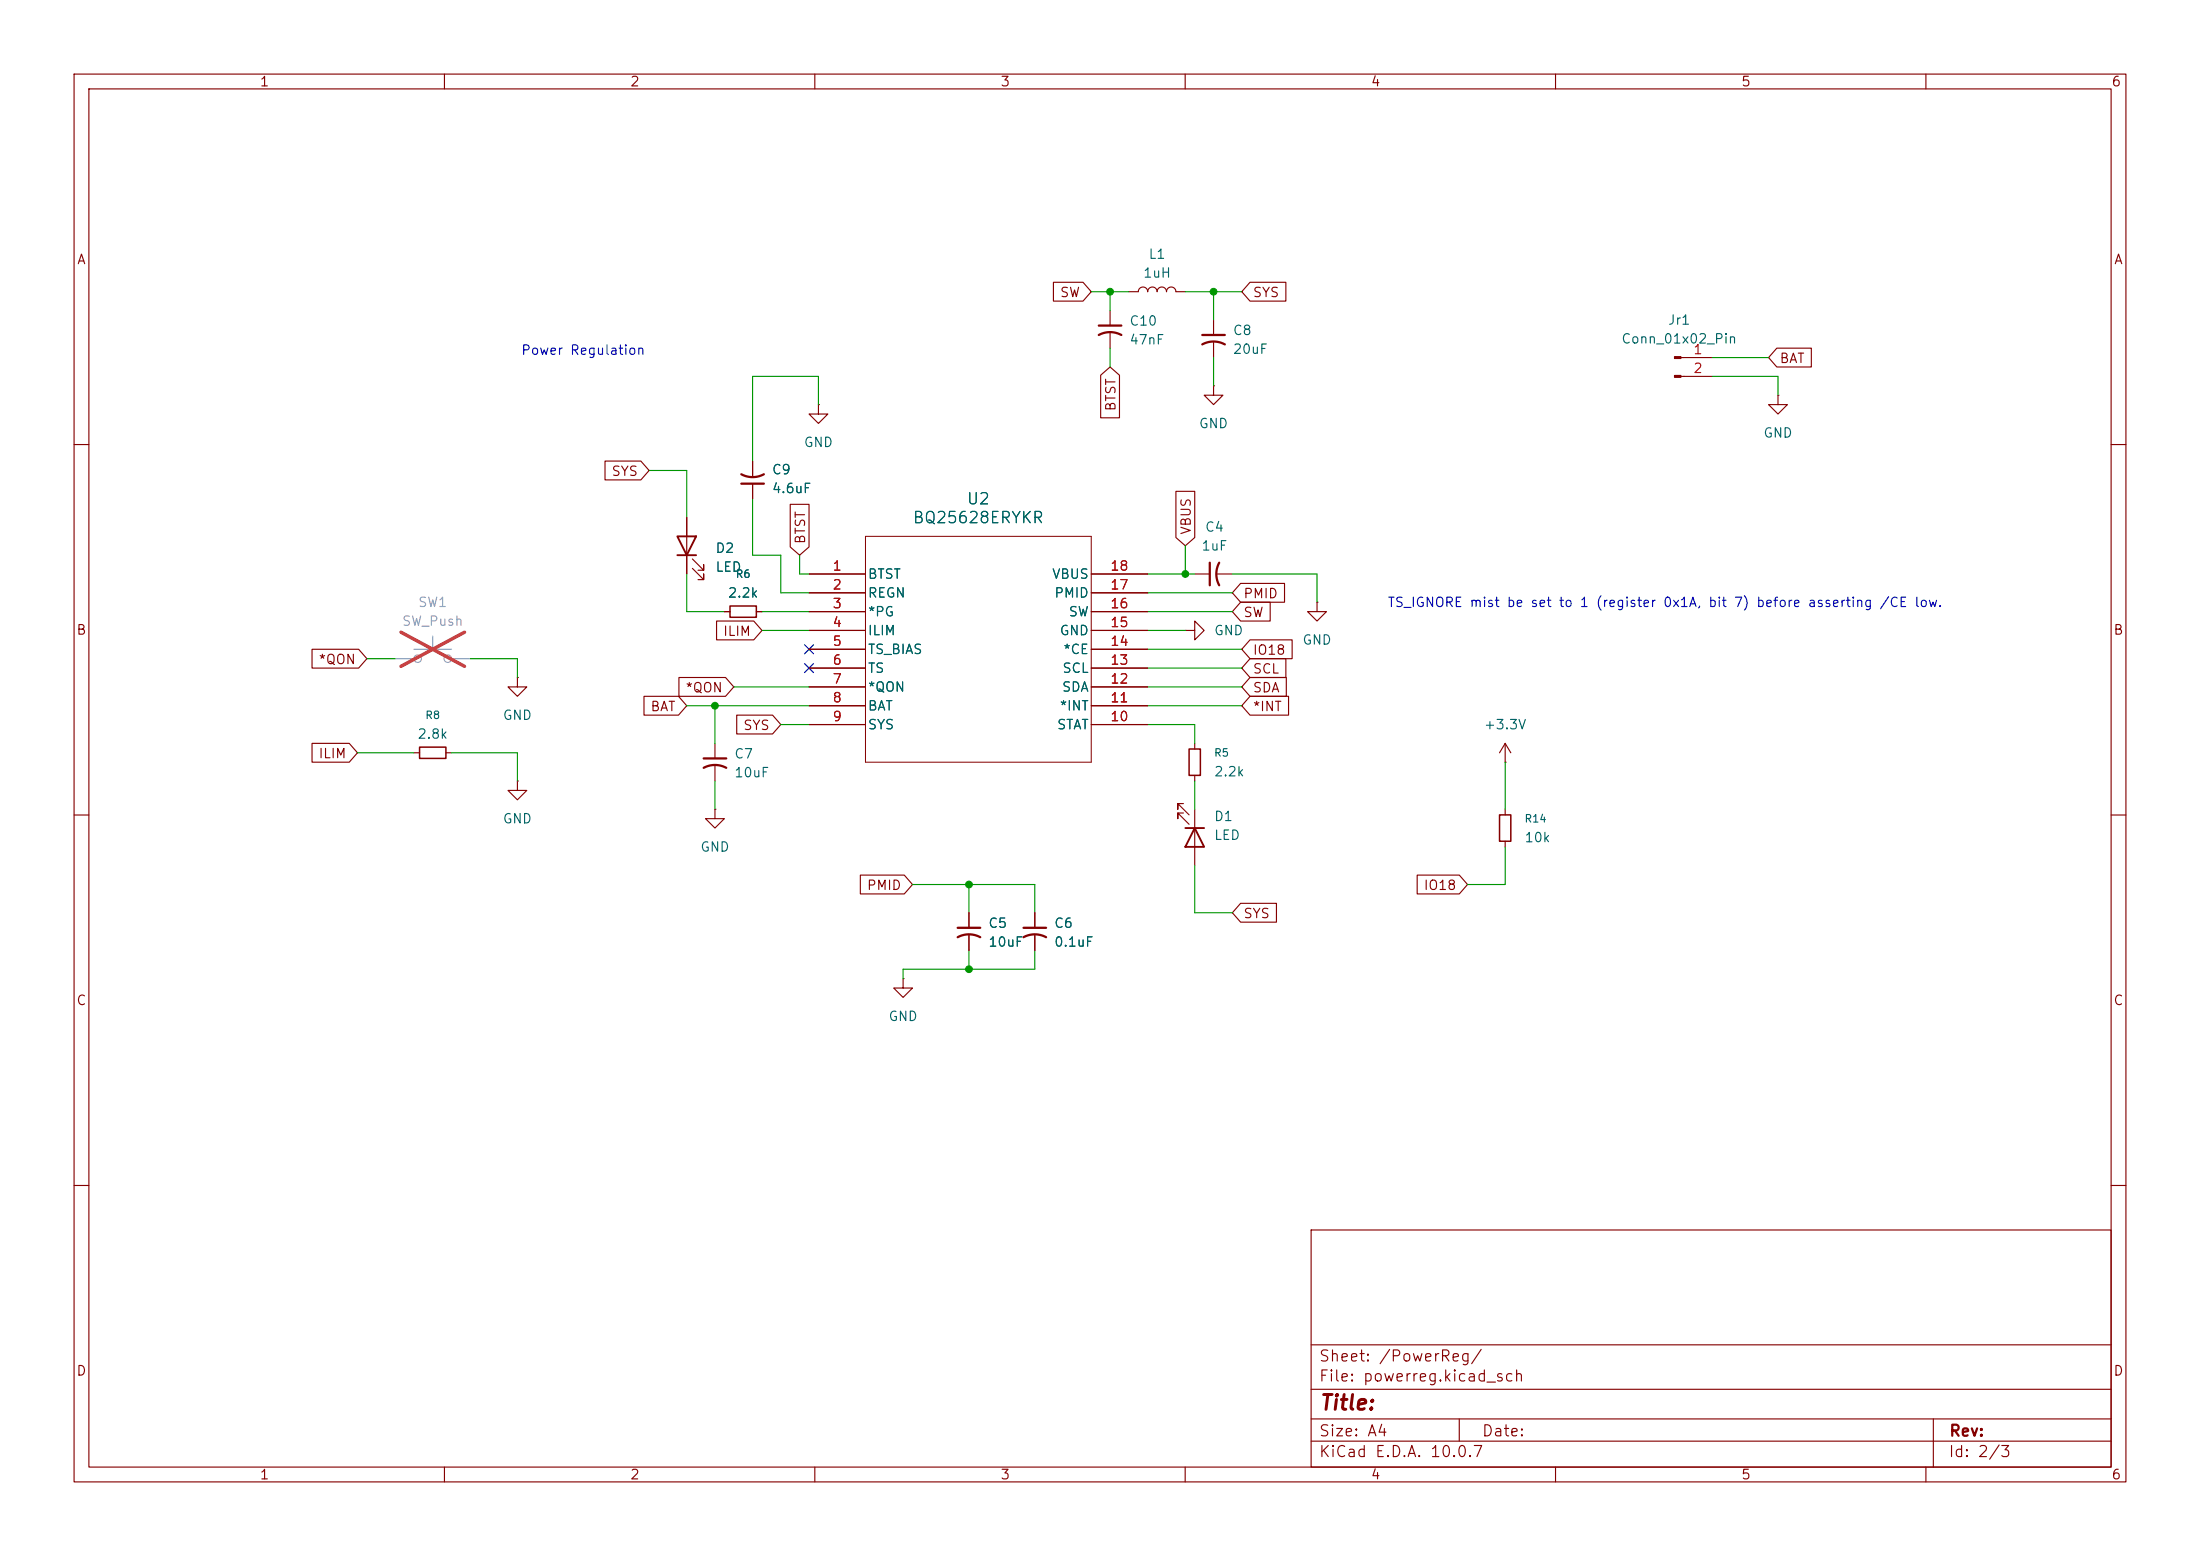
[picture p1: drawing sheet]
<svg xmlns="http://www.w3.org/2000/svg" width="297mm" height="210mm" viewBox="0 0 297 210" stroke-linecap="round" stroke-linejoin="round" font-family="sans-serif">
<g fill="none" stroke="#840000" stroke-width=".15">
<path d="M10 10h277v190h-277zM12 12h273v186h-273zM60 10v2M110 10v2M160 10v2M210 10v2M260 10v2M142.2 38.1h4l1.1 1.3-1.1 1.2h-4zM152.4 39.4h1.3a.64 .64 0 0 1 .6-.7 .64 .64 0 0 1 .6 .7 .64 .64 0 0 1 .7-.7 .64 .64 0 0 1 .6 .7 .64 .64 0 0 1 .6-.7 .64 .64 0 0 1 .7 .7 .64 .64 0 0 1 .6-.7 .64 .64 0 0 1 .6 .7h1.3M168.8 38.1h4.8v2.5h-4.8l-1.2-1.2zM110.5 54.6v1.3h1.3l-1.3 1.3-1.3-1.3h1.3M110.5 54.6h.1"/>
<path d="M148.6 50.6l1.3-1.1 1.2 1.1v5.8h-2.5zM149.9 41.9v2M149.9 45v2M163.8 52.1v1.2h1.3l-1.3 1.3-1.2-1.3h1.2M163.8 52.1h.1M163.8 43.2v2M163.8 46.2v2.1M226.9 48.3h4.2M226.9 50.8h4.2M239.9 47h4.6v2.5h-4.6l-1.1-1.2zM240 53.3v1.3h1.3l-1.3 1.3-1.2-1.3h1.2M240 53.3h.1"/>
<path d="M10 60h2M81.7 62.2h4.8l1.1 1.3-1.1 1.3h-4.8zM92.7 69.9v7.6M93.5 76.7l1.5 1.5v-.7v.7h-.8M93.5 75.4l1.5 1.6v-.8v.8h-.8M101.6 62.2v2.1M101.6 65.3v2M106.7 68.1h2.5v5.7l-1.3 1.1-1.2-1.1zM109.2 77.5h7.6M147.3 77.5h7.6M158.7 66.3h2.6v6.2l-1.3 1.2-1.3-1.2zM161.3 77.5h2"/>
<path d="M164.3 77.5h2.1M167.5 78.7h5.9v2.6h-5.9l-1.1-1.3zM285 60h2M42.1 87.6h6.3l1.1 1.3-1.1 1.3h-6.3zM69.8 91.4v1.3h1.3l-1.3 1.3-1.2-1.3h1.2M69.8 91.4h.1M86.9 94h4.7l1.1 1.3-1.1 1.2h-4.7zM91.7 91.4h6.2l1.2 1.3-1.2 1.3h-6.2zM96.7 83.8h5.1l1.1 1.3-1.1 1.3h-5.1zM97.8 82.6h.8M99.5 96.5h4.8l1.1 1.3-1.1 1.3h-4.8zM102.1 82.6h.8"/>
<path d="M109.2 82.6h7.6M109.2 80h7.6M109.2 85.1h7.6M109.2 87.6h7.6M109.2 90.2h7.6M109.2 92.7h7.6M109.2 95.3h7.6M109.2 97.8h7.6M147.3 82.6h7.6M147.3 80h7.6M147.3 85.1h7.6M147.3 87.6h7.6"/>
<path d="M147.3 90.2h7.6M147.3 92.7h7.6M147.3 95.3h7.6M147.3 97.8h7.6M160 85.1h1.3v-1.3l1.3 1.3-1.3 1.3v-1.3M160 85.1h.1M167.5 81.3h4v2.5h-4l-1.1-1.2zM168.8 86.4h5.6v2.5h-5.6l-1.2-1.3zM168.8 88.9h4.8v2.5h-4.8l-1.2-1.2zM168.8 94h5.2v2.5h-5.2l-1.2-1.2zM168.8 91.4h4.9v2.6h-4.9l-1.2-1.3zM177.8 81.3v1.3h1.3l-1.3 1.2-1.3-1.2h1.3"/>
<path d="M177.8 81.3h.1M10 110h2M42.1 100.3h5l1.2 1.3-1.2 1.3h-5zM55.9 101.6h.7M60.2 101.6h.8M69.8 105.4v1.3h1.3l-1.3 1.3-1.2-1.3h1.2M69.8 105.4h.1M96.5 109.2v1.3h1.3l-1.3 1.3-1.3-1.3h1.3M96.5 109.2h.1M96.5 100.3v2.1M96.5 103.4v2M116.1 118.1h6l1.1 1.3-1.1 1.3h-6z"/>
<path d="M159.8 108.5h-.8v.7v-.7l1.5 1.5M159.8 109.7h-.8v.8v-.8l1.5 1.6M161.3 100.3v.8M161.3 104.6v.8M161.3 109.2v7.6M191.3 118.1h5.7l1.1 1.3-1.1 1.3h-5.7zM203.2 102.9h.1M203.2 100.3l-.8 1.3M203.2 100.3l.8 1.3M203.2 100.3v2.6M203.2 109.2v.8M203.2 113.5v.8"/>
<path d="M285 110h2M121.9 132.1v1.3h1.3l-1.3 1.2-1.3-1.2h1.3M121.9 132.1h.1M130.8 123.2v2M130.8 126.2v2.1M139.7 123.2v2M139.7 126.2v2.1M167.5 121.9h4.8v2.6h-4.8l-1.1-1.3zM10 160h2M177 166h108v32h-108zM285 160h2M60 198v2"/>
<path d="M110 198v2M160 198v2M177 194.5h108M177 191.5h108M177 187.5h108M177 181.5h108M197 191.5v3M210 198v2M260 198v2M261 191.5v6.5"/>
</g>
<g fill="none" stroke="#840000" stroke-width=".3">
<path d="M148.3 45.2a3.2 3.2 0 0 1 3.1 0M148.3 43.9h3.1M162.3 46.5a3.2 3.2 0 0 1 3.1 0M162.3 45.2h3.1M100.1 64a3.2 3.2 0 0 0 3 0M100.1 65.3h3M163.3 75.9v3.1M164.6 75.9a3.2 3.2 0 0 0 0 3.1M95 103.6a3.2 3.2 0 0 1 3 0M95 102.4h3M129.3 126.5a3.2 3.2 0 0 1 3 0M129.3 125.2h3"/>
<path d="M138.2 126.5a3.2 3.2 0 0 1 3 0M138.2 125.2h3"/>
</g>
<g fill="#840000" stroke="#840000" stroke-width=".15">
<path d="M226.1 48.1h.8v.3h-.8z"/>
<path d="M226.1 50.7h.8v.2h-.8z"/>
</g>
<path d="M98.6 81.8h3.5v1.5h-3.5zM56.6 100.8h3.6v1.6h-3.6zM160.5 101.1h1.6v3.5h-1.6zM202.4 110h1.6v3.5h-1.6z" fill="none" stroke="#840000" stroke-width=".2"/>
<path d="M91.4 72.4h2.6l-1.3 2.5zM91.4 74.9h2.6M160 111.8h2.6M161.3 111.8l1.3 2.5h-2.6z" fill="none" stroke="#840000" stroke-width=".25"/>
<g fill="none" stroke="#a1a1a1" stroke-width=".15">
<path d="M53.3 88.9h2.6M55.9 87.6h5.1M58.4 85.9v1.7M61 88.9h2.5"/>
<circle cx="56.4" cy="88.9" r=".51"/>
<circle cx="60.5" cy="88.9" r=".51"/>
</g>
<path d="M54.1 85.3l8.6 4.6M62.7 85.3l-8.6 4.6" fill="none" stroke="#e12e31" stroke-width=".46"/>
<path d="M116.8 72.4h30.5v30.5h-30.5z" fill="none" stroke="#840000" stroke-width=".14"/>
<g fill="none" stroke="#009600" stroke-width=".15">
<path d="M147.3 39.4h5.1M149.9 39.4v2.5M160 39.4h7.6M163.8 39.4v3.8M110.5 54.6v-3.8h-8.9v11.4M149.9 47v2.5M163.8 48.3v3.8M231.1 50.8h8.9v2.5M231.1 48.3h7.7M87.6 63.5h5.1v6.4M92.7 77.5v5.1h5.1M101.6 67.3v7.6h3.8v5.1h3.8"/>
<path d="M107.9 74.9v2.6h1.3M154.9 77.5h6.4M160 73.7v3.8M166.4 77.5h11.4v3.8M49.5 88.9h3.8M63.5 88.9h6.3v2.5M92.7 95.3h16.5M96.5 95.3v5M99.1 92.7h10.1M102.9 82.6h6.3M102.9 85.1h6.3M105.4 97.8h3.8"/>
<path d="M154.9 95.3h12.7M154.9 92.7h12.7M154.9 87.6h12.7M154.9 82.6h11.5M154.9 97.8h6.4v2.5M154.9 80h11.5M154.9 85.1h5.1M154.9 90.2h12.7M48.3 101.6h7.6M61 101.6h8.8v3.8M96.5 105.4v3.8M123.2 119.4h16.5v3.8"/>
<path d="M130.8 119.4v3.8M161.3 105.4v3.8M161.3 116.8v6.4h5.1M203.2 114.3v5.1h-5.1M203.2 102.9v6.3M130.8 128.3v2.5M139.7 128.3v2.5h-17.8v1.3"/>
</g>
<path d="M108.6 89.6l1.2 1.2M108.6 87l1.2 1.2M109.8 89.6l-1.2 1.2M109.8 87l-1.2 1.2" fill="none" stroke="#000084" stroke-width=".15"/>
<g fill="#009600" stroke="#009600" stroke-width=".14">
<circle cx="130.8" cy="119.4" r=".46"/>
<circle cx="130.8" cy="130.8" r=".46"/>
<circle cx="163.8" cy="39.4" r=".46"/>
<circle cx="149.9" cy="39.4" r=".46"/>
<circle cx="160" cy="77.5" r=".46"/>
<circle cx="96.5" cy="95.3" r=".46"/>
</g>
<text font-size="2" fill="#840000" x="178" y="190.8">Title:</text>
<g font-size="1.5" fill="#006464">
<text x="123.1" y="71">BQ25628ERYKR</text>
<text x="130.4" y="68.5">U2</text>
</g>
<g font-size="1.5" fill="#840000">
<text x="178" y="184.1">Sheet: /PowerReg/</text>
<text x="178" y="186.8">File: powerreg.kicad_sch</text>
<text x="178" y="197">KiCad E.D.A. 10.0.7</text>
<text x="178" y="194.2">Size: A4</text>
<text x="200" y="194.2">Date:</text>
<text x="263" y="197">Id: 2/3</text>
<text x="263" y="194.2">Rev:</text>
</g>
<g font-size="1.3" fill="#840000">
<text x="35" y="12">1</text>
<text x="85" y="12">2</text>
<text x="135" y="12">3</text>
<text x="185" y="12">4</text>
<text x="235" y="12">5</text>
<text x="285" y="12">6</text>
<text x="10.3" y="36">A</text>
<text x="285.3" y="36">A</text>
<text x="143" y="40.4">SW</text>
<text x="169" y="40.4">SYS</text>
<text x="240.2" y="49.3">BAT</text>
<text x="150.9" y="55.6" transform="rotate(-90 150.9 55.6)">BTST</text>
<text x="82.5" y="64.6">SYS</text>
<text x="109" y="73.5" transform="rotate(-90 109 73.5)">BTST</text>
<text x="161.1" y="72.3" transform="rotate(-90 161.1 72.3)">VBUS</text>
<text x="167.8" y="83.6">SW</text>
<text x="167.8" y="81.1">PMID</text>
<text x="10.2" y="86">B</text>
<text x="42.9" y="90">*QON</text>
<text x="97.5" y="86.1">ILIM</text>
<text x="169" y="88.7">IO18</text>
<text x="285.2" y="86">B</text>
<text x="92.4" y="93.8">*QON</text>
<text x="169" y="91.2">SCL</text>
<text x="169" y="93.8">SDA</text>
<text x="87.7" y="96.3">BAT</text>
<text x="100.2" y="98.8">SYS</text>
<text x="169" y="96.3">*INT</text>
<text x="42.9" y="102.7">ILIM</text>
<text x="116.9" y="120.4">PMID</text>
<text x="167.8" y="124.2">SYS</text>
<text x="192.1" y="120.4">IO18</text>
<text x="10.2" y="136">C</text>
<text x="285.2" y="136">C</text>
<text x="10.2" y="186">D</text>
<text x="285.2" y="186">D</text>
<text x="35" y="200">1</text>
<text x="85" y="200">2</text>
<text x="135" y="200">3</text>
<text x="185" y="200">4</text>
<text x="235" y="200">5</text>
<text x="285" y="200">6</text>
</g>
<g font-size="1.3" fill="#006464">
<text x="155" y="35.3">L1</text>
<text x="154.2" y="37.8">1uH</text>
<text x="152.4" y="44.3">C10</text>
<text x="152.4" y="46.8">47nF</text>
<text x="166.4" y="45.5">C8</text>
<text x="218.8" y="46.7">Conn_01x02_Pin</text>
<text x="225.1" y="44.1">Jr1</text>
<text x="166.4" y="48.1">20uF</text>
<text x="161.8" y="58.1">GND</text>
<text x="238" y="59.4">GND</text>
<text x="104.1" y="64.3">C9</text>
<text x="108.4" y="60.7">GND</text>
<text x="104.1" y="66.9">4.6uF</text>
<text x="96.5" y="74.9">D2</text>
<text x="96.5" y="77.5">LED</text>
<text x="162.1" y="74.6">1uF</text>
<text x="162.6" y="72.1">C4</text>
<text x="98.2" y="81">2.2k</text>
<text x="117.1" y="78.4">BTST</text>
<text x="117.1" y="81">REGN</text>
<text x="117.1" y="83.5">*PG</text>
<text x="141.9" y="78.4">VBUS</text>
<text x="142.2" y="81">PMID</text>
<text x="144.2" y="83.5">SW</text>
<text x="117.1" y="86.1">ILIM</text>
<text x="117.1" y="88.6">TS_BIAS</text>
<text x="143" y="86.1">GND</text>
<text x="143.5" y="88.6">*CE</text>
<text x="163.8" y="86.1">GND</text>
<text x="175.7" y="87.3">GND</text>
<text x="117.1" y="91.1">TS</text>
<text x="117.1" y="93.7">*QON</text>
<text x="143.3" y="93.7">SDA</text>
<text x="143.3" y="91.1">SCL</text>
<text x="56.3" y="100">2.8k</text>
<text x="67.8" y="97.5">GND</text>
<text x="117.1" y="96.2">BAT</text>
<text x="117.1" y="98.8">SYS</text>
<text x="142.6" y="98.8">STAT</text>
<text x="143" y="96.2">*INT</text>
<text x="200.2" y="98.8">+3.3V</text>
<text x="99" y="102.7">C7</text>
<text x="99" y="105.2">10uF</text>
<text x="163.8" y="105.1">2.2k</text>
<text x="67.8" y="111.5">GND</text>
<text x="163.8" y="111.1">D1</text>
<text x="163.8" y="113.7">LED</text>
<text x="205.7" y="114">10k</text>
<text x="94.5" y="115.3">GND</text>
<text x="133.3" y="125.6">C5</text>
<text x="142.2" y="125.6">C6</text>
<text x="133.3" y="128.1">10uF</text>
<text x="142.2" y="128.1">0.1uF</text>
<text x="119.9" y="138.1">GND</text>
</g>
<g font-size="1.3" fill="#0000c2">
<text x="70.3" y="48.2">Power Regulation</text>
<text x="187.2" y="82.2">TS_IGNORE mist be set to 1 (register 0x1A, bit 7) before asserting /CE low.</text>
</g>
<g font-size="1.3" fill="#a90000">
<text x="228.5" y="48.1">1</text>
<text x="228.5" y="50.7">2</text>
<text x="112.3" y="77.3">1</text>
<text x="149.8" y="77.3">18</text>
<text x="112.3" y="79.9">2</text>
<text x="112.3" y="82.4">3</text>
<text x="149.8" y="82.4">16</text>
<text x="149.8" y="79.9">17</text>
<text x="112.3" y="85">4</text>
<text x="112.3" y="87.5">5</text>
<text x="149.8" y="87.5">14</text>
<text x="149.8" y="85">15</text>
<text x="112.3" y="90">6</text>
<text x="112.3" y="92.6">7</text>
<text x="112.3" y="95.1">8</text>
<text x="149.8" y="95.1">11</text>
<text x="149.8" y="92.6">12</text>
<text x="149.8" y="90">13</text>
<text x="112.3" y="97.7">9</text>
<text x="149.8" y="97.7">10</text>
</g>
<g font-size="1.3" fill="#989898">
<text x="56.4" y="82.2">SW1</text>
<text x="54.2" y="84.8">SW_Push</text>
</g>
<g font-size="1" fill="#006464">
<text x="99.2" y="78.2">R6</text>
<text x="57.3" y="97.3">R8</text>
<text x="163.8" y="102.4">R5</text>
<text x="205.7" y="111.3">R14</text>
</g>
</svg>
